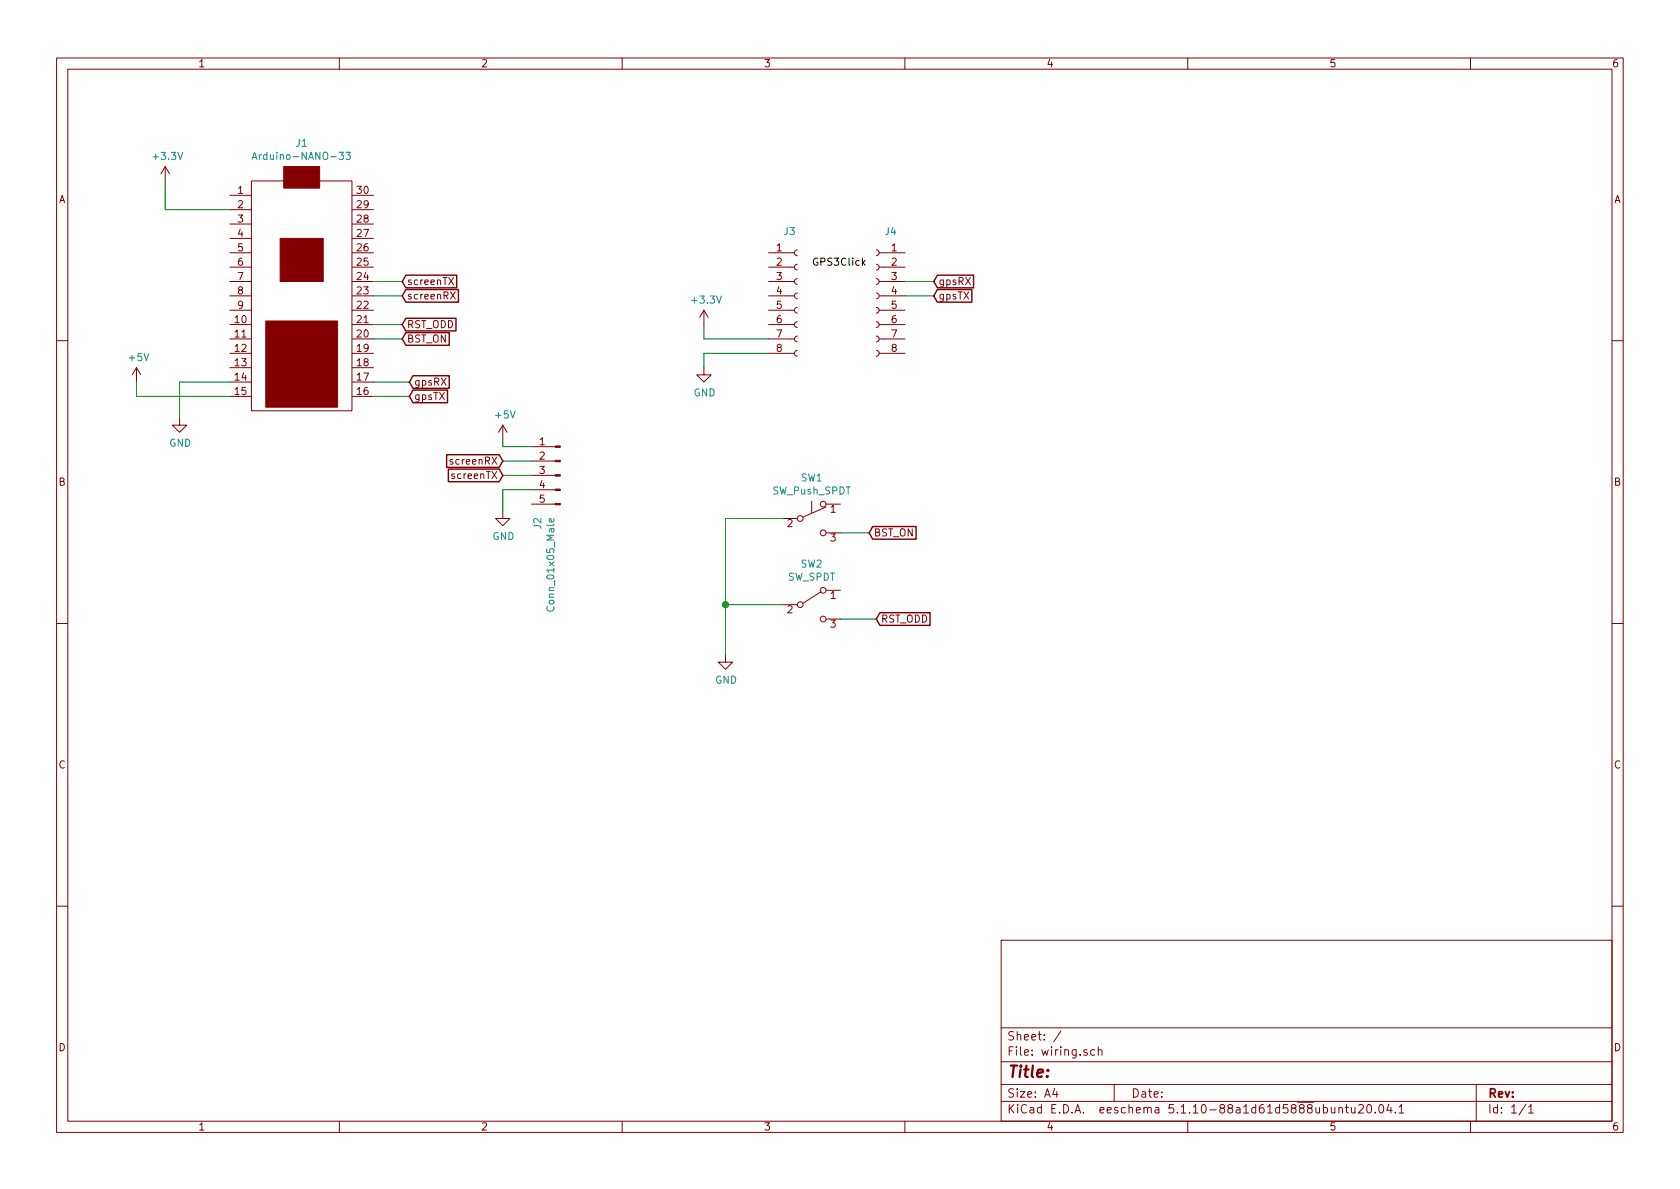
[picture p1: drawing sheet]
<svg xmlns="http://www.w3.org/2000/svg" width="297mm" height="210mm" viewBox="0 0 297 210" stroke-linecap="round" stroke-linejoin="round" font-family="sans-serif">
<g fill="none" stroke="#840000" stroke-width=".18">
<path d="M10 10.3h277v189.9h-277zM12 12.2h273v186.1h-273zM60 10.3v1.9M110 10.3v1.9M160 10.3v1.9M210 10.3v1.9M260 10.3v1.9M29.2 29.5l-.8 1.2M29.2 29.5v2.5M29.2 29.5l.8 1.2M40.6 34.5h3.8M40.6 37.1h3.8"/>
<path d="M40.6 39.6h3.8M44.4 32h17.8v40.6h-17.8zM62.2 34.5h3.8M62.2 37.1h3.8M62.2 39.6h3.8M40.6 57.4h3.8M40.6 59.9h3.8M40.6 54.9h3.8M40.6 52.3h3.8M40.6 49.8h3.8M40.6 47.2h3.8M40.6 44.7h3.8"/>
<path d="M40.6 42.2h3.8M62.2 57.4h3.8M62.2 59.9h3.8M62.2 54.9h3.8M62.2 52.3h3.8M62.2 49.8h3.8M62.2 47.2h3.8M62.2 44.7h3.8M62.2 42.2h3.8M79.3 49.1l.9 1.2M79.7 51.6l.8 1.3M80.2 49.1l-.9 1.2"/>
<path d="M80.5 51.6l-.8 1.3M124.5 54.9l-.8 1.2M124.5 54.9v2.5M124.5 54.9l.7 1.2M135.9 57.4h4.6M135.9 59.9h4.6M135.9 54.9h4.6M135.9 52.3h4.6M135.9 49.8h4.6M135.9 47.2h4.6M135.9 44.7h4.6M141 59.4l-.3 .1-.2 .4 .1 .3 .4 .2"/>
<path d="M141 56.9l-.3 .1-.2 .3 .1 .4 .4 .2M141 54.4l-.3 .1-.2 .3 .1 .4 .4 .2M141 51.8l-.3 .1-.2 .3 .1 .4 .4 .2M141 49.3l-.3 .1-.2 .3 .1 .4 .4 .2M141 46.7l-.3 .1-.2 .4 .1 .3 .4 .2M141 44.2l-.3 .1-.2 .3 .1 .4 .4 .2M154.9 59.4l.4 .2 .1 .2-.1 .5-.4 .1M154.9 56.9l.4 .1 .1 .3-.1 .4-.4 .2M154.9 54.4l.4 .1 .1 .3-.1 .4-.4 .2M154.9 51.8l.4 .1 .1 .3-.1 .4-.4 .2M154.9 49.3l.4 .1 .1 .3-.1 .4-.4 .2M154.9 46.7l.4 .2 .1 .2-.1 .5-.4 .1"/>
<path d="M154.9 44.2l.4 .1 .1 .3-.1 .4-.4 .2M155.4 57.4h4.6M155.4 59.9h4.6M155.4 54.9h4.6M155.4 52.3h4.6M155.4 49.8h4.6M155.4 47.2h4.6M155.4 44.7h4.6M10 60.2h2M24.1 65l-.7 1.3M24.1 65v2.6M24.1 65l.8 1.3"/>
<path d="M31.7 73.9v1.3h1.3l-1.3 1.2-1.2-1.2h1.2M40.6 62.5h3.8M40.6 65h3.8M40.6 67.6h3.8M40.6 70.1h3.8M62.2 62.5h3.8M62.2 65h3.8M62.2 67.6h3.8M62.2 70.1h3.8M88.9 75.2l-.8 1.2M88.9 75.2v2.5M88.9 75.2l.8 1.2"/>
<path d="M94 79h4.2M124.5 65v1.3h1.2l-1.2 1.3-1.3-1.3h1.3M135.9 62.5h4.6M141 62l-.3 .1-.2 .3 .1 .4 .4 .2M154.9 62l.4 .1 .1 .3-.1 .4-.4 .2M155.4 62.5h4.6M285 60.2h2M88.9 90.4v1.3h1.3l-1.3 1.3-1.3-1.3h1.3M94 89.1h4.2M94 86.6h4.2M94 84.1h4.2M94 81.5h4.2"/>
<path d="M138.4 91.7h2.6M143.5 88.6v2.1M146 89.7l-4 1.7M146 89.1h2.6M146 94.2h2.6M10 110.3h2M128.3 115.8v1.3h1.2l-1.2 1.3-1.3-1.3h1.3M138.4 106.9h2.6M145.2 104.6l-3.2 2.1M146 104.4h2.6M146 109.5h2.6M285 110.3h2"/>
<path d="M10 160.2h2M177 166.3h108v32h-108zM285 160.2h2M60 198.3v1.9M110 198.3v1.9M160 198.3v1.9M177 194.8h108M177 191.8h108M177 187.8h108M177 181.8h108M186.5 192.5l-.4 1h1M186.8 193v1"/>
<path d="M187.6 182.3l-1.3 2M193.5 185.7l-.4-.1-.3 .3 .1 .6 .2 .1 .4-.1M194.2 185.7h.1a.37 .37 0 0 1 .5 .1v.8M194.2 185.1v1.5M197 191.8v3M210 198.3v1.9M235.4 195.8v.9l.4 .1 .2-.1M236 195.8v1M236.7 196l.2-.2 .4 .1 .1 .9M236.7 195.8v1M237.9 195.8h.5M238.1 195.3v1.3l.3 .2"/>
<path d="M238.9 195.8l.1 .9 .4 .1 .2-.1M239.6 195.8v1M240.2 195.5l.2-.2h.4l.3 .5-.9 1h.9M241.8 195.5l.3-.2a.94 .94 0 0 1 0 1.5 .82 .82 0 0 1-.3-1.3zM243.2 196.7v.1M244 195.4l.1-.1a.8 .8 0 0 1 .6 .8 .8 .8 0 0 1-.6 .7 1 1 0 0 1-.1-1.4zM245.6 195.2l-.4 1.1h1M245.9 195.8v1M246.7 196.7v.1M247.4 195.8l.4-.5v1.5M247.4 196.8h.8M260 198.3v1.9"/>
<path d="M261 191.8v6.5M269.8 195.2l-1.2 2M270.3 195.8l.4-.5v1.5M270.3 196.8h.8"/>
<circle cx="141.5" cy="91.7" r=".51"/>
<circle cx="145.5" cy="89.1" r=".51"/>
<circle cx="145.5" cy="94.2" r=".51"/>
<circle cx="141.5" cy="106.9" r=".51"/>
<circle cx="145.5" cy="109.5" r=".51"/>
<circle cx="145.5" cy="104.4" r=".51"/>
</g>
<g fill="#840000" stroke="#840000" stroke-width=".18">
<path d="M49.5 42.2h7.6v7.6h-7.6z"/>
<path d="M50.2 29.5h6.3v3.8h-6.3z"/>
<path d="M47 56.8h12.7v15.2h-12.7z"/>
<path d="M98.2 89h.9v.3h-.9z"/>
<path d="M98.2 86.5h.9v.2h-.9z"/>
<path d="M98.2 83.9h.9v.3h-.9z"/>
<path d="M98.2 81.4h.9v.3h-.9z"/>
<path d="M98.2 78.9h.9v.2h-.9z"/>
</g>
<path d="M44.6 28.2l.4-1.3 .4 1.3M44.7 27.8h.6M59.9 26.9h.8l-.4 .5 .4 .1v.6l-.2 .1-.6-.1M61.2 26.9h.8l-.5 .5 .4 .1 .1 .5-.3 .2-.5-.1M97.9 91.7v.4l-.1 .2-.6-.1v-.5h.2l.1 .6" fill="none" stroke="#008484" stroke-width=".18"/>
<g fill="none" stroke="#008400" stroke-width=".18">
<path d="M29.2 32v5.1h11.4M66 49.8h5.1M66 52.3h5.1M66 59.9h5.1M66 57.4h5.1M124.5 57.4v2.5h11.4M160 49.8h5.1M160 52.3h5.1M24.1 67.6v2.5h16.5M40.6 67.6h-8.9v6.3M66 67.6h6.4M66 70.1h6.4"/>
<path d="M88.9 77.7v1.3h5.1M135.9 62.5h-11.4v2.5M88.9 84.1h5.1M88.9 81.5h5.1M94 86.6h-5.1v3.8M138.4 91.7h-10.1v24.1M148.6 94.2h5.1M128.3 106.9h10.1M148.6 109.5h6.3"/>
</g>
<path d="M71.8 58.8h7.6v2.3h-7.6l-.7-1.2zM71.8 56.3h8.8v2.2h-8.8l-.7-1.1zM71.8 51.2h9.3v2.2h-9.3l-.7-1.1zM71.8 48.7h8.9v2.2h-8.9l-.7-1.1zM165.7 48.7h6.4v2.2h-6.4l-.6-1.1zM165.7 51.2h6.1v2.2h-6.1l-.6-1.1zM73 66.4h6.4v2.3h-6.4l-.6-1.1zM73 69h6.1v2.2h-6.1l-.6-1.1zM79 80.4h9.3l.6 1.1-.6 1.1h-9.3zM79.3 83h9l.6 1.1-.6 1.1h-9zM154.3 93.1h7.7v2.2h-7.7l-.6-1.1zM155.6 108.4h8.8v2.2h-8.8l-.7-1.1z" fill="none" stroke="#840000" stroke-width=".25"/>
<path d="M152.6 46.4l.4 .5M153 46.1l-.5 .5" fill="none" stroke="#000" stroke-width=".18"/>
<circle cx="128.3" cy="106.9" r=".51" fill="#008400" stroke="#008400" stroke-width=".25"/>
<text font-size="2.8" fill="#840000" x="178" y="190.5">Title:</text>
<g font-size="2.1" fill="#840000">
<text x="178" y="184">Sheet: /</text>
<text x="178" y="186.7">File: wiring.sch</text>
<text x="178" y="196.9">KiCad E.D.A. eeschema 5.1.10-88a1d61d5888ubuntu20.04.1</text>
<text x="178" y="194.1">Size: A4</text>
<text x="200" y="194.1">Date:</text>
<text x="263" y="194.1">Rev:</text>
<text x="263" y="196.9">Id: 1/1</text>
</g>
<g font-size="1.8" fill="#840000">
<text x="35" y="11.9">1</text>
<text x="85" y="11.9">2</text>
<text x="135" y="11.9">3</text>
<text x="185" y="11.9">4</text>
<text x="235" y="11.9">5</text>
<text x="285" y="11.9">6</text>
<text x="10.4" y="35.9">A</text>
<text x="42.1" y="34.3">1</text>
<text x="63.2" y="34.3">30</text>
<text x="285.4" y="35.9">A</text>
<text x="42.1" y="36.8">2</text>
<text x="42.1" y="39.4">3</text>
<text x="42.1" y="41.9">4</text>
<text x="63.2" y="41.9">27</text>
<text x="63.2" y="39.4">28</text>
<text x="63.2" y="36.8">29</text>
<text x="42.1" y="44.4">5</text>
<text x="42.1" y="47">6</text>
<text x="63.2" y="47">25</text>
<text x="63.2" y="44.4">26</text>
<text x="137.3" y="44.4">1</text>
<text x="137.3" y="47">2</text>
<text x="157.6" y="44.4">1</text>
<text x="157.6" y="47">2</text>
<text x="42.1" y="49.5">7</text>
<text x="42.1" y="52.1">8</text>
<text x="63.2" y="52.1">23</text>
<text x="63.2" y="49.5">24</text>
<text x="71.9" y="53">screenRX</text>
<text x="71.9" y="50.4">screenTX</text>
<text x="137.3" y="49.5">3</text>
<text x="137.3" y="52.1">4</text>
<text x="157.6" y="49.5">3</text>
<text x="157.6" y="52.1">4</text>
<text x="165.9" y="50.4">gpsRX</text>
<text x="165.9" y="53">gpsTX</text>
<text x="41.6" y="57.1">10</text>
<text x="41.6" y="59.7">11</text>
<text x="42.1" y="54.6">9</text>
<text x="63.2" y="59.7">20</text>
<text x="63.2" y="57.1">21</text>
<text x="63.2" y="54.6">22</text>
<text x="71.9" y="58">RST_ODD</text>
<text x="137.3" y="54.6">5</text>
<text x="137.3" y="57.1">6</text>
<text x="137.3" y="59.7">7</text>
<text x="157.6" y="54.6">5</text>
<text x="157.6" y="57.1">6</text>
<text x="157.6" y="59.7">7</text>
<text x="41.6" y="62.2">12</text>
<text x="41.6" y="64.8">13</text>
<text x="63.2" y="64.8">18</text>
<text x="63.2" y="62.2">19</text>
<text x="71.9" y="60.6">BST_ON</text>
<text x="137.3" y="62.2">8</text>
<text x="157.6" y="62.2">8</text>
<text x="41.6" y="67.3">14</text>
<text x="41.6" y="69.8">15</text>
<text x="63.2" y="69.8">16</text>
<text x="63.2" y="67.3">17</text>
<text x="73.2" y="68.2">gpsRX</text>
<text x="73.2" y="70.7">gpsTX</text>
<text x="80" y="82.2">screenRX</text>
<text x="95.4" y="78.7">1</text>
<text x="95.4" y="81.3">2</text>
<text x="95.4" y="83.8">3</text>
<text x="10.4" y="85.9">B</text>
<text x="80.1" y="84.7">screenTX</text>
<text x="95.4" y="86.4">4</text>
<text x="95.4" y="88.9">5</text>
<text x="285.4" y="85.9">B</text>
<text x="139.2" y="93.2">2</text>
<text x="146.8" y="90.7">1</text>
<text x="146.8" y="95.8">3</text>
<text x="154.5" y="94.9">BST_ON</text>
<text x="146.8" y="105.9">1</text>
<text x="139.2" y="108.5">2</text>
<text x="146.8" y="111">3</text>
<text x="155.7" y="110.1">RST_ODD</text>
<text x="10.4" y="135.9">C</text>
<text x="285.4" y="135.9">C</text>
<text x="10.4" y="185.9">D</text>
<text x="285.4" y="185.9">D</text>
<text x="35" y="199.9">1</text>
<text x="85" y="199.9">2</text>
<text x="135" y="199.9">3</text>
<text x="185" y="199.9">4</text>
<text x="235" y="199.9">5</text>
<text x="285" y="199.9">6</text>
</g>
<g font-size="1.8" fill="#008484">
<text x="27.3" y="28.3">+3.3V</text>
<text x="45.8" y="28.3">Arduino-NANO-33</text>
<text x="52.4" y="26">J1</text>
<text x="138.6" y="41.6">J3</text>
<text x="156.5" y="41.6">J4</text>
<text x="122.5" y="53.7">+3.3V</text>
<text x="22.9" y="63.8">+5V</text>
<text x="122.6" y="70.1">GND</text>
<text x="87.7" y="74">+5V</text>
<text x="29.9" y="79">GND</text>
<text x="136.6" y="87.4">SW_Push_SPDT</text>
<text x="141.6" y="85.1">SW1</text>
<text x="87.1" y="95.5">GND</text>
<text x="95.7" y="93.5" transform="rotate(-90 95.7 93.5)">J2</text>
<text x="141.6" y="100.4">SW2</text>
<text x="98" y="107.6" transform="rotate(-90 98 107.6)">Conn_01x05_Male</text>
<text x="139.2" y="102.7">SW_SPDT</text>
<text x="126.4" y="120.9">GND</text>
</g>
<text font-size="1.8" x="143.5" y="47">GPS3Click</text>
</svg>
